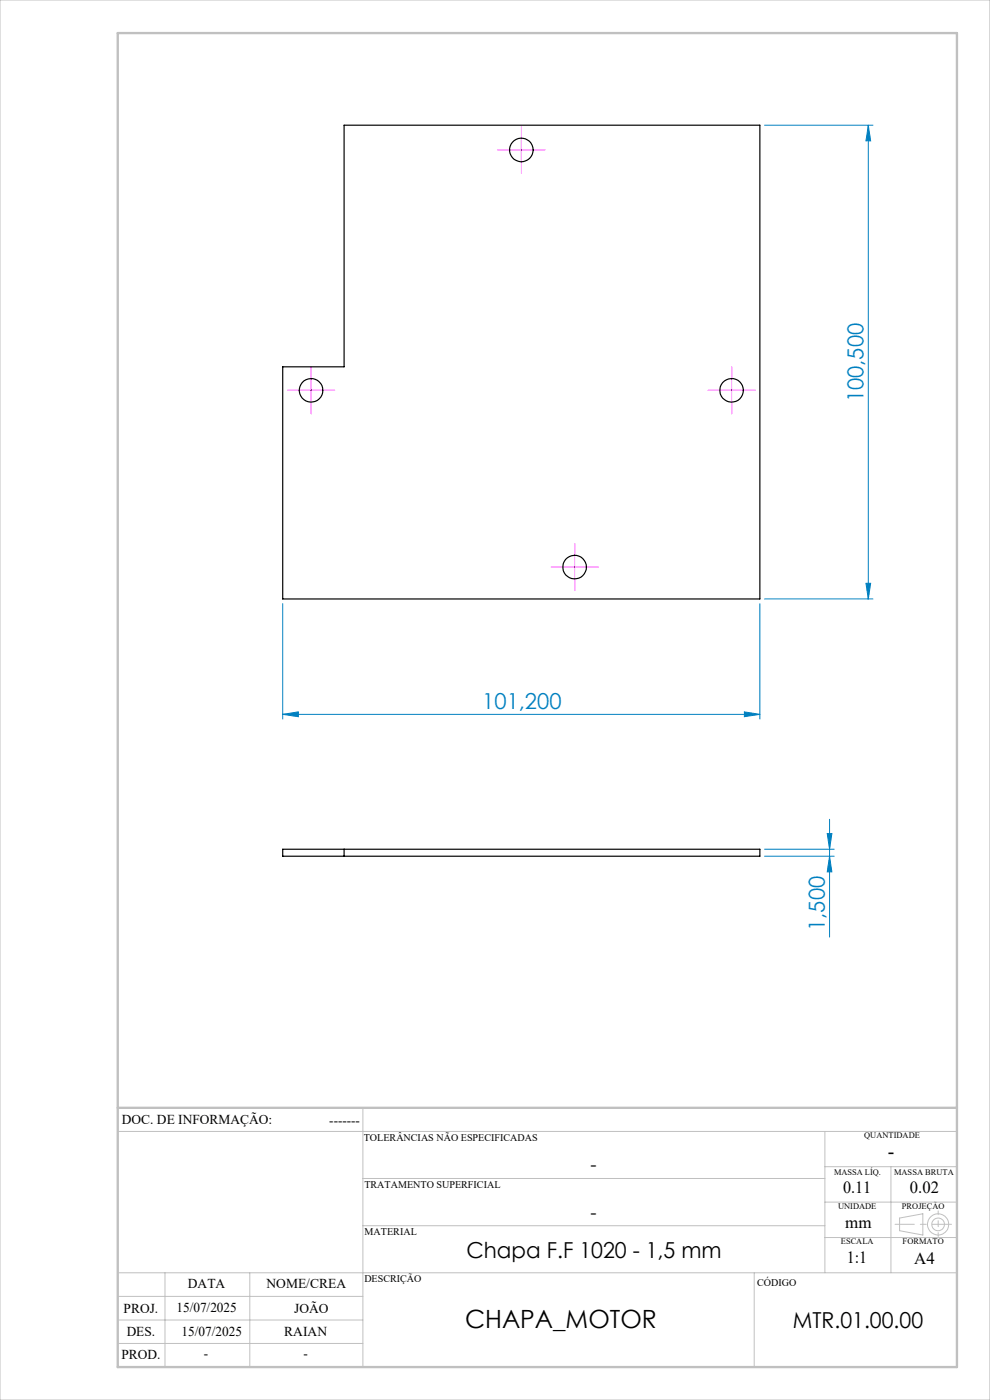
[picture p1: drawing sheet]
<svg xmlns="http://www.w3.org/2000/svg" width="210mm" height="297mm" viewBox="0 0 210 297" stroke-linecap="round" stroke-linejoin="round" font-family="sans-serif">
<g fill="none" stroke="#c0c0c0" stroke-width=".21">
<path d="M0 0h210v297h-210zM77 235v55M25 240h178M77 250h98M175 240v30M175 255h28M175 247.5h28M189 247.5v22.5M190.8 258.4l5-.9v4.5l-5-.9zM25 275h52M25 270h178M35 270v20"/>
<path d="M53 270v20M77 260h98M160 270v20M175 262.5h28M25 285h52M25 280h52"/>
<circle cx="199" cy="259.7" r="1.34"/>
<circle cx="199" cy="259.7" r="2.25"/>
</g>
<g fill="none" stroke="#0080c0" stroke-width=".21">
<path d="M162.2 26.6h23M184.2 26.6l.5 3.3h-1zM184.2 26.6v100.5M60 128.1v24.4M161.2 128.1v24.4M162.2 127.1h23M183.7 123.8h1l-.5 3.3zM60 151.5l3.3-.5v1zM60 151.5h101.2M157.9 151l3.3 .5-3.3 .5zM175.5 176.8h1l-.5 3.4zM176 173.8v25"/>
<path d="M162.2 180.2h14.8M162.2 181.6h14.8M176 181.6l.5 3.4h-1z"/>
</g>
<g fill="none" stroke="#f0f" stroke-width=".21" stroke-dasharray="15.2 1.3 1.3 1.3">
<path d="M108.1 31.8h-2.5M110.6 29.3v-2.5M110.6 34.3v2.5M113.1 31.8h2.5M63.5 82.8h-2.5M66 80.3v-2.5M66 85.3v2.5M68.5 82.8h2.5M152.7 82.8h-2.5M155.2 80.3v-2.5M155.2 85.3v2.5M157.7 82.8h2.5"/>
<path d="M121.9 117.8v-2.5M119.4 120.3h-2.5M121.9 122.8v2.5M124.4 120.3h2.5"/>
</g>
<path d="M108.1 31.8h5M110.6 29.3v5M63.5 82.8h5M66 80.3v5M152.7 82.8h5M155.2 80.3v5M121.9 117.8v5M119.4 120.3h5" fill="none" stroke="#f0f" stroke-width=".21"/>
<path d="M201.8 259.7h-11.9" fill="none" stroke="#c0c0c0" stroke-width=".21" stroke-dasharray="15.2 1.3 1.3 1.3" stroke-dashoffset="11.2"/>
<path d="M199 256.9v5.4" fill="none" stroke="#c0c0c0" stroke-width=".21" stroke-dasharray="15.2 1.3 1.3 1.3" stroke-dashoffset="14.4"/>
<path d="M25 7h178v283h-178zM25 235h178" fill="none" stroke="#c0c0c0" stroke-width=".5"/>
<g fill="#0080c0">
<path d="M60 151.5l3.3-.5v1zM157.9 151l3.3 .5-3.3 .5z"/>
<path d="M184.2 26.6l.5 3.3h-1zM183.7 123.8h1l-.5 3.3zM175.5 176.8h1l-.5 3.4zM176 181.6l.5 3.4h-1z"/>
</g>
<g fill="none" stroke="#000" stroke-width=".25">
<path d="M73 26.6h88.2v100.5h-101.2v-49.3h13zM60 180.2h101.2v1.4h-101.2zM73 180.2v1.4"/>
<circle cx="110.6" cy="31.8" r="2.51"/>
<circle cx="66" cy="82.8" r="2.49"/>
<circle cx="155.2" cy="82.8" r="2.49"/>
<circle cx="121.9" cy="120.3" r="2.49"/>
</g>
<text font-size="5.3" x="98.6" y="281.7">CHAPA_MOTOR</text>
<g font-size="4.7" fill="#0080c0">
<text x="183.2" y="85.3" transform="rotate(-90 183.2 85.3)">100,500</text>
<text x="102.3" y="150.5">101,200</text>
<text x="175" y="197.5" transform="rotate(-90 175 197.5)">1,500</text>
</g>
<g font-size="4.7">
<text x="99" y="266.8">Chapa F.F 1020 - 1,5 mm</text>
<text x="168.2" y="281.7">MTR.01.00.00</text>
</g>
<text font-size="4.3" x="188.3" y="245.8">-</text>
<g font-size="4">
<text x="125.2" y="248.4">-</text>
<text x="125.2" y="258.6">-</text>
</g>
<g font-size="3.6">
<text x="178.8" y="253.1">0.11</text>
<text x="193" y="253.1">0.02</text>
<text x="179.3" y="260.6">mm</text>
<text x="179.6" y="267.9">1:1</text>
<text x="193.9" y="268.1">A4</text>
</g>
<g font-size="2.9">
<text x="25.9" y="238.4">DOC. DE INFORMAÇÃO:</text>
<text x="69.8" y="238.6">-------</text>
<text x="39.9" y="273.2">DATA</text>
<text x="56.5" y="273.2">NOME/CREA</text>
<text x="26.2" y="278.6">PROJ.</text>
<text x="37.4" y="278.2">15/07/2025</text>
<text x="62.4" y="278.6">JOÃO</text>
<text x="26.9" y="283.4">DES.</text>
<text x="38.5" y="283.4">15/07/2025</text>
<text x="60.3" y="283.4">RAIAN</text>
<text x="25.7" y="288.3">PROD.</text>
<text x="43.3" y="288">-</text>
<text x="64.4" y="288">-</text>
</g>
<g font-size="2.2">
<text x="77.2" y="242.1">TOLERÂNCIAS NÃO ESPECIFICADAS</text>
<text x="77.3" y="251.9">TRATAMENTO SUPERFICIAL</text>
<text x="77.3" y="261.9">MATERIAL</text>
<text x="77.3" y="272.1">DESCRIÇÃO</text>
<text x="160.6" y="272.8">CÓDIGO</text>
</g>
<g font-size="1.8">
<text x="183.3" y="241.4">QUANTIDADE</text>
<text x="176.9" y="249.2">MASSA LÍQ.</text>
<text x="189.7" y="249.2">MASSA BRUTA</text>
<text x="177.8" y="256.5">UNIDADE</text>
<text x="191.3" y="256.5">PROJEÇÃO</text>
<text x="178.4" y="264">ESCALA</text>
<text x="191.5" y="264">FORMATO</text>
</g>
</svg>
